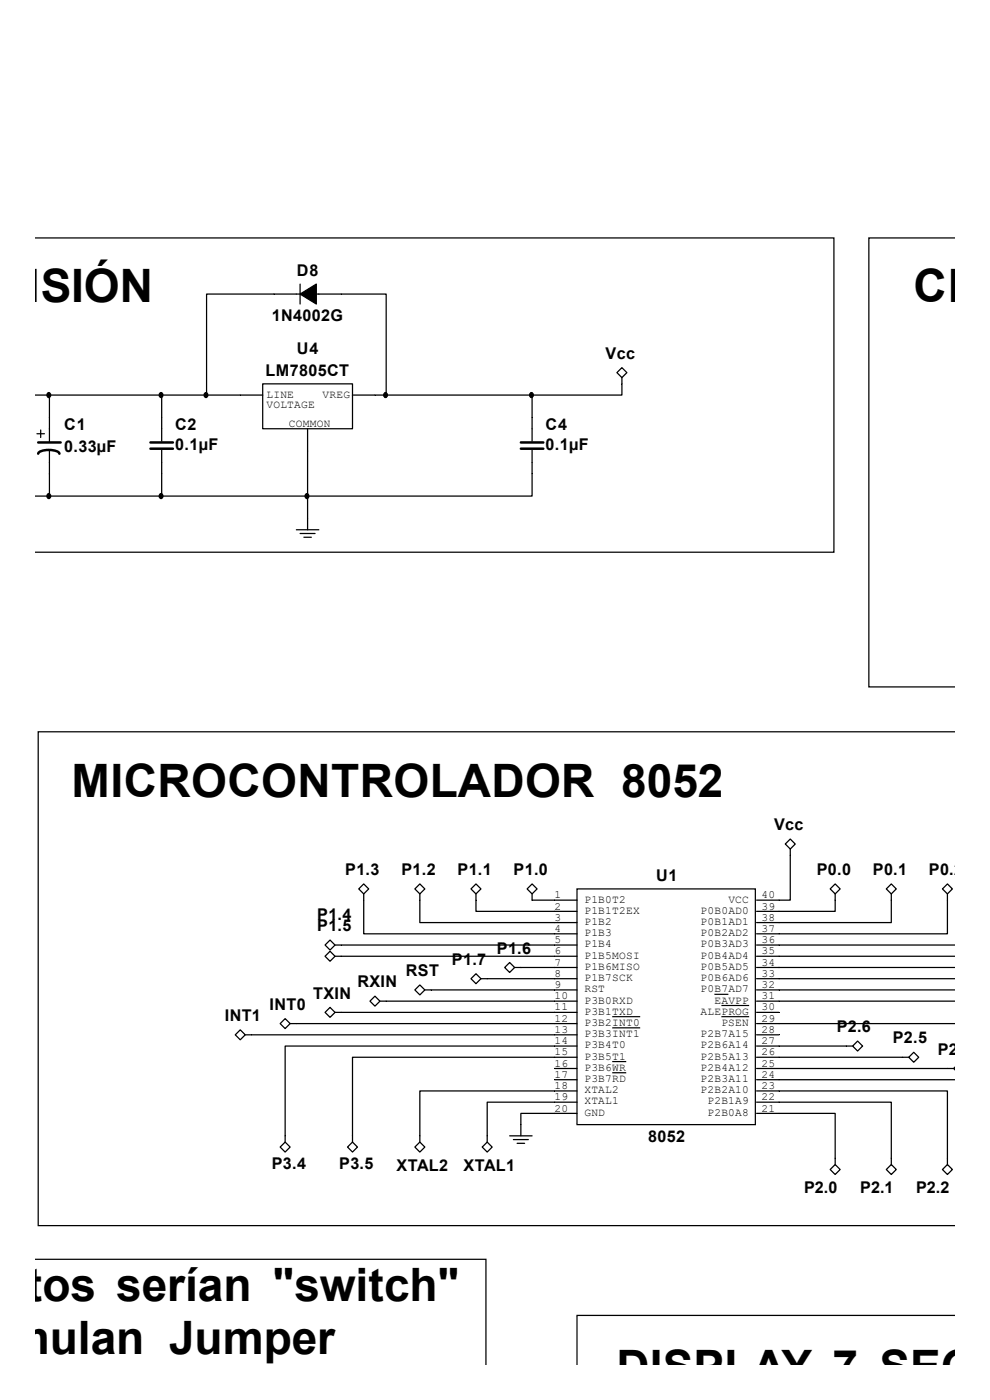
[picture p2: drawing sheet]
<svg xmlns="http://www.w3.org/2000/svg" width="210mm" height="297mm" viewBox="0 0 210 297" stroke-linecap="round" stroke-linejoin="round" font-family="sans-serif">
<g fill="none" stroke="#000" stroke-width=".26">
<path d="M7.6 50.5h169.3v66.7h-169.3M202.4 50.5h-18.1v95.2h18.1M63.7 60.3v4.2M130.9 79.1l1-1.1 1.1 1.1-1.1 1zM7.6 83.8h48.1M7.8 92h1.6M8.6 91.2v1.6M10.5 83.8v10.1M10.5 95.5v9.7M34.3 83.8v9.8M34.3 95.5v9.7M43.8 83.8v-21.4h38.1v21.4"/>
<path d="M55.7 81.4h19.1v9.6h-19.1zM65.3 91v21.4M74.8 83.8h38.1M112.9 95.5v9.7h-105.3M112.9 83.8v9.8M131.9 80.1v3.7h-19M62.9 112.4h4.7M63.7 113.2h3.1M64.5 114h1.5M202.4 155.2h-194.3v104.8h194.3M166.6 179.1l1-1.1 1.1 1.1-1.1 1zM70 199.4l1.1 1.1-1.1 1-1-1z"/>
<path d="M76.1 188.6l1.1-1.1 1 1.1-1 1zM77.2 189.6v8.5h45.2M88 188.6l1.1-1.1 1 1.1-1 1zM89.1 189.6v6.1h33.3M101 187.5l1 1.1-1 1-1.1-1zM101 189.6v3.7h21.4M112.9 187.5l1 1.1-1 1-1.1-1zM112.9 189.6v1.4h9.5M122.4 188.6h37.8v50h-37.8zM167.6 180.1v10.9h-7.1M176.1 188.6l1.1-1.1 1 1.1-1 1zM177.2 189.6v3.7h-16.7"/>
<path d="M188 188.6l1.1-1.1 1 1.1-1 1zM189.1 189.6v6.1h-28.6M199.9 188.6l1.1-1.1 1 1.1-1 1zM201 189.6v8.5h-40.5M51 218.5l1 1-1 1.1-1.1-1.1zM52 219.5h70.4M60.5 216.1l1 1.1-1 1-1.1-1zM61.5 217.2h60.9M70 213.7l1.1 1.1-1.1 1-1-1zM70 201.8l1.1 1.1-1.1 1-1-1zM71.1 200.5h51.3M71.1 202.9h51.3"/>
<path d="M71.1 214.8h51.3M79.5 211.3l1.1 1.1-1.1 1.1-1-1.1zM80.6 212.4h41.8M88 210l1.1-1 1 1-1 1.1zM90.1 210h32.3M101 206.6l1 1-1 1.1-1.1-1.1zM102 207.6h20.4M108.1 204.2l1.1 1.1-1.1 1-1-1zM109.2 205.3h13.2M160.5 200.5h41.9M160.5 202.9h41.9M160.5 205.3h41.9"/>
<path d="M160.5 207.6h41.9M160.5 210h41.9M160.5 212.4h41.9M160.5 214.8h4.8M160.5 219.5h4.8M160.5 217.2h41.9M117.6 229.1h4.8M117.6 226.7h4.8M122.4 236.2h-11.9v4.8M122.4 233.8h-19v8.5M122.4 231.4h-33.3v10.9M122.4 221.9h-61.9v20.4"/>
<path d="M122.4 224.3h-47.6v18M160.5 231.4h40.5v15.7M160.5 233.8h28.6v13.3M160.5 236.2h16.7v10.9M160.5 221.9h20.4M160.5 224.3h32.3M160.5 229.1h41.9M160.5 226.7h41.8M180.9 221.9l1-1 1.1 1-1.1 1.1zM192.8 224.3l1-1.1 1.1 1.1-1.1 1.1zM202.4 226.5l-.1 .2 .1 .1M60.5 242.3l1 1.1-1 1-1.1-1z"/>
<path d="M74.8 242.3l1 1.1-1 1-1.1-1zM88 243.4l1.1-1.1 1 1.1-1 1zM102.3 243.4l1.1-1.1 1 1.1-1 1zM108.1 241h4.8M108.9 241.8h3.2M109.7 242.6h1.6M176.1 248.1l1.1-1 1 1-1 1.1zM189.1 247.1l1 1-1 1.1-1.1-1.1zM201 247.1l1 1-1 1.1-1.1-1.1zM7.6 267.2h95.5v22.2M202.4 279.1h-80v10.3"/>
</g>
<path d="M8.1 96.3a2.91 2.91 0 0 1 3-.8 1.58 1.58 0 0 1 1.5 .8M8.1 93.9h4.8M31.9 93.9h4.8M31.9 95.2h4.8M110.5 93.9h4.8M110.5 95.2h4.8" fill="none" stroke="#000" stroke-width=".53"/>
<g fill="#000" stroke="#000" stroke-width=".26">
<path d="M63.7 62.4l3.4-2.1v4.2z"/>
<path d="M10.2 83.4a.47 .47 0 0 1 .6 .4 .47 .47 0 0 1-.6 .5 .63 .63 0 0 1 0-.9z" fill-rule="evenodd"/>
<path d="M34 83.4a.47 .47 0 0 1 .6 .4 .47 .47 0 0 1-.6 .5 .63 .63 0 0 1 0-.9z" fill-rule="evenodd"/>
<path d="M43.5 83.4a.47 .47 0 0 1 .6 .4 .47 .47 0 0 1-.6 .5 .63 .63 0 0 1 0-.9z" fill-rule="evenodd"/>
<path d="M81.6 83.4a.47 .47 0 0 1 .6 .4 .47 .47 0 0 1-.6 .5 .63 .63 0 0 1 0-.9z" fill-rule="evenodd"/>
<path d="M112.5 83.4a.47 .47 0 0 1 .6 .4 .47 .47 0 0 1-.6 .5 .63 .63 0 0 1 0-.9z" fill-rule="evenodd"/>
<path d="M10.2 104.8a.47 .47 0 0 1 .6 .4 .47 .47 0 0 1-.6 .5 .63 .63 0 0 1 0-.9z" fill-rule="evenodd"/>
<path d="M34 104.8a.47 .47 0 0 1 .6 .4 .47 .47 0 0 1-.6 .5 .63 .63 0 0 1 0-.9z" fill-rule="evenodd"/>
<path d="M64.9 104.8a.47 .47 0 0 1 .6 .4 .47 .47 0 0 1-.6 .5 .63 .63 0 0 1 0-.9z" fill-rule="evenodd"/>
</g>
<path d="M129.9 215.7h5.9M129.9 218.1h5.9M151.6 210.9h2.9M153 215.7h5.9M153 213.3h5.9M129.9 225.2h2.9M129.9 227.6h2.9" fill="none" stroke="#000" stroke-width=".25"/>
<g font-size="9.8">
<text x="1.5" y="64.1">NSIÓN</text>
<text x="193.8" y="64.1">CRI</text>
<text x="15.2" y="169.1">MICROCONTROLADOR 8052</text>
<text x=".3" y="276">stos serían &quot;switch&quot;</text>
<text x="-.8" y="287.3">imulan Jumper</text>
<text x="130.8" y="293.5">DISPLAY 7 SEGM</text>
</g>
<g font-size="3.4">
<text x="63" y="58.6">D8</text>
<text x="57.7" y="68.2">1N4002G</text>
<text x="63" y="75.1">U4</text>
<text x="128.5" y="76.1">Vcc</text>
<text x="56.3" y="79.8">LM7805CT</text>
<text x="13.6" y="91.2">C1</text>
<text x="13.6" y="95.9">0.33µF</text>
<text x="37.2" y="91.2">C2</text>
<text x="37.2" y="95.4">0.1µF</text>
<text x="115.7" y="91.2">C4</text>
<text x="115.7" y="95.4">0.1µF</text>
<text x="164.2" y="176.1">Vcc</text>
<text x="73.2" y="185.6">P1.3</text>
<text x="85.2" y="185.6">P1.2</text>
<text x="97.1" y="185.6">P1.1</text>
<text x="109" y="185.6">P1.0</text>
<text x="173.3" y="185.6">P0.0</text>
<text x="185.2" y="185.6">P0.1</text>
<text x="197.1" y="185.6">P0.2</text>
<text x="139.2" y="186.9">U1</text>
<text x="67.3" y="197.5">P1.5</text>
<text x="67.3" y="195.2">P1.4</text>
<text x="105.4" y="202.3">P1.6</text>
<text x="75.8" y="209.5">RXIN</text>
<text x="86.1" y="207.1">RST</text>
<text x="95.9" y="204.7">P1.7</text>
<text x="57.2" y="214.2">INT0</text>
<text x="66.5" y="211.8">TXIN</text>
<text x="47.7" y="216.6">INT1</text>
<text x="177.5" y="219">P2.6</text>
<text x="189.4" y="221.4">P2.5</text>
<text x="198.9" y="223.7">P2.4</text>
<text x="137.5" y="242.3">8052</text>
<text x="57.7" y="248.1">P3.4</text>
<text x="72" y="248.1">P3.5</text>
<text x="84.1" y="248.3">XTAL2</text>
<text x="98.3" y="248.3">XTAL1</text>
<text x="170.6" y="253.1">P2.0</text>
<text x="182.5" y="253.1">P2.1</text>
<text x="194.4" y="253.1">P2.2</text>
</g>
<g font-size="2.4">
<text x="56.5" y="84.5">LINE</text>
<text x="56.5" y="86.6">VOLTAGE</text>
<text x="68.4" y="84.5">VREG</text>
<text x="61.3" y="90.6">COMMON</text>
<text x="117.6" y="190.6">1</text>
<text x="124" y="191.5">P1B0T2</text>
<text x="154.5" y="191.5">VCC</text>
<text x="161.5" y="190.6">40</text>
<text x="117.6" y="193">2</text>
<text x="117.6" y="195.3">3</text>
<text x="117.6" y="197.7">4</text>
<text x="124" y="193.8">P1B1T2EX</text>
<text x="124" y="196.2">P1B2</text>
<text x="148.6" y="196.2">P0B1AD1</text>
<text x="148.6" y="193.8">P0B0AD0</text>
<text x="161.5" y="197.7">37</text>
<text x="161.5" y="195.3">38</text>
<text x="161.5" y="193">39</text>
<text x="117.6" y="200.1">5</text>
<text x="117.6" y="202.5">6</text>
<text x="124" y="198.6">P1B3</text>
<text x="124" y="201">P1B4</text>
<text x="124" y="203.4">P1B5MOSI</text>
<text x="148.6" y="203.4">P0B4AD4</text>
<text x="148.6" y="201">P0B3AD3</text>
<text x="148.6" y="198.6">P0B2AD2</text>
<text x="161.5" y="202.5">35</text>
<text x="161.5" y="200.1">36</text>
<text x="117.6" y="204.9">7</text>
<text x="117.6" y="207.3">8</text>
<text x="117.6" y="209.6">9</text>
<text x="124" y="205.7">P1B6MISO</text>
<text x="124" y="208.2">P1B7SCK</text>
<text x="148.6" y="208.2">P0B6AD6</text>
<text x="148.6" y="205.7">P0B5AD5</text>
<text x="161.5" y="209.6">32</text>
<text x="161.5" y="207.3">33</text>
<text x="161.5" y="204.9">34</text>
<text x="117.6" y="212">10</text>
<text x="117.6" y="214.4">11</text>
<text x="124" y="210.5">RST</text>
<text x="124" y="212.9">P3B0RXD</text>
<text x="124" y="215.3">P3B1TXD</text>
<text x="148.6" y="210.5">P0B7AD7</text>
<text x="148.6" y="215.3">ALEPROG</text>
<text x="151.6" y="212.9">EAVPP</text>
<text x="161.5" y="214.4">30</text>
<text x="161.5" y="212">31</text>
<text x="117.6" y="221.5">14</text>
<text x="117.6" y="216.8">12</text>
<text x="117.6" y="219.2">13</text>
<text x="124" y="217.7">P3B2INT0</text>
<text x="124" y="220">P3B3INT1</text>
<text x="148.6" y="220">P2B7A15</text>
<text x="153" y="217.7">PSEN</text>
<text x="161.5" y="221.5">27</text>
<text x="161.5" y="219.2">28</text>
<text x="161.5" y="216.8">29</text>
<text x="117.6" y="223.9">15</text>
<text x="117.6" y="226.3">16</text>
<text x="124" y="222.4">P3B4T0</text>
<text x="124" y="224.8">P3B5T1</text>
<text x="124" y="227.2">P3B6WR</text>
<text x="148.6" y="227.2">P2B4A12</text>
<text x="148.6" y="224.8">P2B5A13</text>
<text x="148.6" y="222.4">P2B6A14</text>
<text x="161.5" y="226.3">25</text>
<text x="161.5" y="223.9">26</text>
<text x="117.6" y="231.1">18</text>
<text x="117.6" y="233.4">19</text>
<text x="117.6" y="228.7">17</text>
<text x="124" y="231.9">XTAL2</text>
<text x="124" y="229.6">P3B7RD</text>
<text x="148.6" y="231.9">P2B2A10</text>
<text x="148.6" y="229.6">P2B3A11</text>
<text x="161.5" y="233.4">22</text>
<text x="161.5" y="231.1">23</text>
<text x="161.5" y="228.7">24</text>
<text x="117.6" y="235.8">20</text>
<text x="124" y="234.3">XTAL1</text>
<text x="124" y="236.7">GND</text>
<text x="150.1" y="236.7">P2B0A8</text>
<text x="150.1" y="234.3">P2B1A9</text>
<text x="161.5" y="235.8">21</text>
</g>
</svg>
